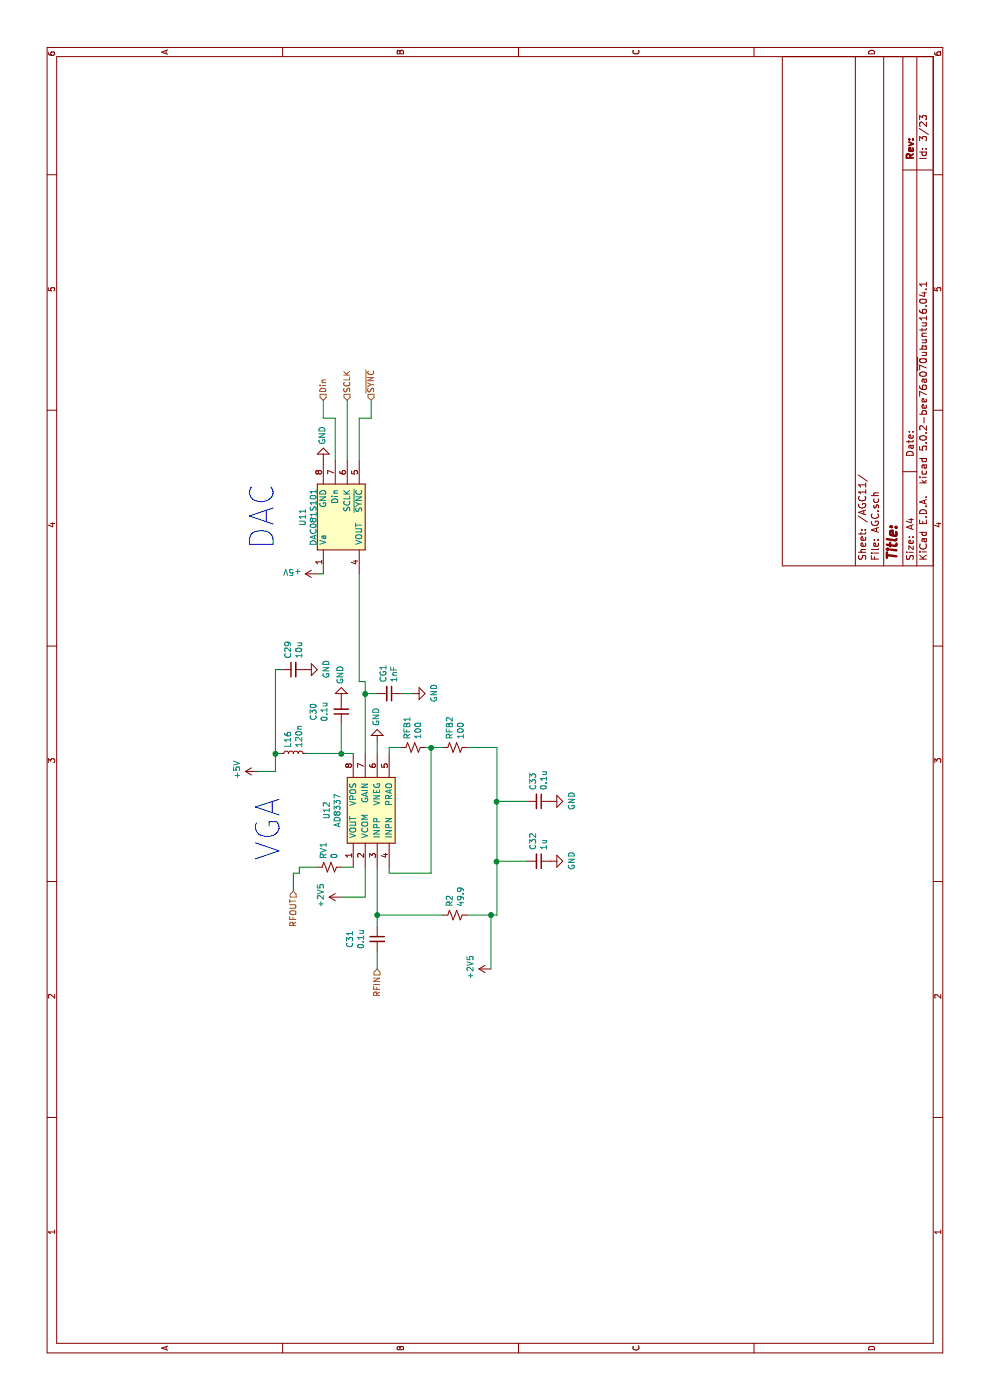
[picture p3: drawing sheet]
EESchema Schematic File Version 4
LIBS:chain_v04-cache
LIBS:agc-cache
LIBS:pcb-cache
EELAYER 26 0
EELAYER END
$Descr A4 11693 8268
encoding utf-8
Sheet 22 23
Title ""
Date ""
Rev ""
Comp ""
Comment1 ""
Comment2 ""
Comment3 ""
Comment4 ""
$EndDescr
$Comp
L chain:AD8337 U12
U 1 1
P 4900 3000
AR Path="/5C9C837C/5C78CC18" Ref="U12"  Part="1" 
AR Path="/5C9D8823/5C78CC18" Ref="U?"  Part="1" 
AR Path="/5C9EBEC7/5C78CC18" Ref="U24"  Part="1" 
AR Path="/5C9EE848/5C78CC18" Ref="U34"  Part="1" 
AR Path="/5C9EE865/5C78CC18" Ref="U38"  Part="1" 
AR Path="/5C9F0748/5C78CC18" Ref="U?"  Part="1" 
AR Path="/5C9F2B46/5C78CC18" Ref="U48"  Part="1" 
AR Path="/5C9F2B63/5C78CC18" Ref="U52"  Part="1" 
AR Path="/5C9F2B82/5C78CC18" Ref="U62"  Part="1" 
AR Path="/5C9F2B9F/5C78CC18" Ref="U66"  Part="1" 
F 0 "U12" H 4925 3275 50  0000 C CNN
F 1 "AD8337" H 4925 3184 50  0000 C CNN
F 2 "footprints:AD8337" H 4900 3000 50  0001 C CNN
F 3 "" H 4900 3000 50  0001 C CNN
	1    4900 3000
	1    0    0    -1  
$EndComp
$Comp
L chain:DAC081S101 U11
U 1 1
P 7350 2900
AR Path="/5C9C837C/5C78CD10" Ref="U11"  Part="1" 
AR Path="/5C9D8823/5C78CD10" Ref="U?"  Part="1" 
AR Path="/5C9EBEC7/5C78CD10" Ref="U23"  Part="1" 
AR Path="/5C9EE848/5C78CD10" Ref="U33"  Part="1" 
AR Path="/5C9EE865/5C78CD10" Ref="U37"  Part="1" 
AR Path="/5C9F0748/5C78CD10" Ref="U?"  Part="1" 
AR Path="/5C9F2B46/5C78CD10" Ref="U47"  Part="1" 
AR Path="/5C9F2B63/5C78CD10" Ref="U51"  Part="1" 
AR Path="/5C9F2B82/5C78CD10" Ref="U61"  Part="1" 
AR Path="/5C9F2B9F/5C78CD10" Ref="U65"  Part="1" 
F 0 "U11" H 7375 3275 50  0000 C CNN
F 1 "DAC081S101" H 7375 3184 50  0000 C CNN
F 2 "DAC081S101CIMMX_NOPB:SOP65P490X109-8N" H 7350 2900 50  0001 C CNN
F 3 "" H 7350 2900 50  0001 C CNN
	1    7350 2900
	1    0    0    -1  
$EndComp
$Comp
L Device:R_Small_US RFB1
U 1 1
P 5450 3450
AR Path="/5C9C837C/5C78D2B8" Ref="RFB1"  Part="1" 
AR Path="/5C9D8823/5C78D2B8" Ref="RFB?"  Part="1" 
AR Path="/5C9EBEC7/5C78D2B8" Ref="RFB3"  Part="1" 
AR Path="/5C9EE848/5C78D2B8" Ref="RFB5"  Part="1" 
AR Path="/5C9EE865/5C78D2B8" Ref="RFB7"  Part="1" 
AR Path="/5C9F0748/5C78D2B8" Ref="RFB?"  Part="1" 
AR Path="/5C9F2B46/5C78D2B8" Ref="RFB9"  Part="1" 
AR Path="/5C9F2B63/5C78D2B8" Ref="RFB11"  Part="1" 
AR Path="/5C9F2B82/5C78D2B8" Ref="RFB13"  Part="1" 
AR Path="/5C9F2B9F/5C78D2B8" Ref="RFB15"  Part="1" 
F 0 "RFB1" H 5382 3404 50  0000 R CNN
F 1 "100" H 5382 3495 50  0000 R CNN
F 2 "Capacitor_SMD:C_0805_2012Metric" H 5450 3450 50  0001 C CNN
F 3 "~" H 5450 3450 50  0001 C CNN
	1    5450 3450
	-1   0    0    1   
$EndComp
$Comp
L Device:R_Small_US RFB2
U 1 1
P 5450 3800
AR Path="/5C9C837C/5C78D35F" Ref="RFB2"  Part="1" 
AR Path="/5C9D8823/5C78D35F" Ref="RFB?"  Part="1" 
AR Path="/5C9EBEC7/5C78D35F" Ref="RFB4"  Part="1" 
AR Path="/5C9EE848/5C78D35F" Ref="RFB6"  Part="1" 
AR Path="/5C9EE865/5C78D35F" Ref="RFB8"  Part="1" 
AR Path="/5C9F0748/5C78D35F" Ref="RFB?"  Part="1" 
AR Path="/5C9F2B46/5C78D35F" Ref="RFB10"  Part="1" 
AR Path="/5C9F2B63/5C78D35F" Ref="RFB12"  Part="1" 
AR Path="/5C9F2B82/5C78D35F" Ref="RFB14"  Part="1" 
AR Path="/5C9F2B9F/5C78D35F" Ref="RFB16"  Part="1" 
F 0 "RFB2" H 5518 3846 50  0000 L CNN
F 1 "100" H 5518 3755 50  0000 L CNN
F 2 "Capacitor_SMD:C_0805_2012Metric" H 5450 3800 50  0001 C CNN
F 3 "~" H 5450 3800 50  0001 C CNN
	1    5450 3800
	1    0    0    -1  
$EndComp
$Comp
L Device:C_Small C33
U 1 1
P 5000 4500
AR Path="/5C9C837C/5C78D502" Ref="C33"  Part="1" 
AR Path="/5C9D8823/5C78D502" Ref="C?"  Part="1" 
AR Path="/5C9EBEC7/5C78D502" Ref="C51"  Part="1" 
AR Path="/5C9EE848/5C78D502" Ref="C80"  Part="1" 
AR Path="/5C9EE865/5C78D502" Ref="C86"  Part="1" 
AR Path="/5C9F0748/5C78D502" Ref="C?"  Part="1" 
AR Path="/5C9F2B46/5C78D502" Ref="C115"  Part="1" 
AR Path="/5C9F2B63/5C78D502" Ref="C121"  Part="1" 
AR Path="/5C9F2B82/5C78D502" Ref="C150"  Part="1" 
AR Path="/5C9F2B9F/5C78D502" Ref="C156"  Part="1" 
F 0 "C33" H 4908 4454 50  0000 R CNN
F 1 "0.1u" H 4908 4545 50  0000 R CNN
F 2 "Capacitor_SMD:C_0603_1608Metric" H 5000 4500 50  0001 C CNN
F 3 "~" H 5000 4500 50  0001 C CNN
	1    5000 4500
	-1   0    0    1   
$EndComp
$Comp
L Device:C_Small C32
U 1 1
P 4500 4500
AR Path="/5C9C837C/5C78D6D0" Ref="C32"  Part="1" 
AR Path="/5C9D8823/5C78D6D0" Ref="C?"  Part="1" 
AR Path="/5C9EBEC7/5C78D6D0" Ref="C50"  Part="1" 
AR Path="/5C9EE848/5C78D6D0" Ref="C79"  Part="1" 
AR Path="/5C9EE865/5C78D6D0" Ref="C85"  Part="1" 
AR Path="/5C9F0748/5C78D6D0" Ref="C?"  Part="1" 
AR Path="/5C9F2B46/5C78D6D0" Ref="C114"  Part="1" 
AR Path="/5C9F2B63/5C78D6D0" Ref="C120"  Part="1" 
AR Path="/5C9F2B82/5C78D6D0" Ref="C149"  Part="1" 
AR Path="/5C9F2B9F/5C78D6D0" Ref="C155"  Part="1" 
F 0 "C32" H 4408 4454 50  0000 R CNN
F 1 "1u" H 4408 4545 50  0000 R CNN
F 2 "Capacitor_SMD:C_0603_1608Metric" H 4500 4500 50  0001 C CNN
F 3 "~" H 4500 4500 50  0001 C CNN
	1    4500 4500
	-1   0    0    1   
$EndComp
Wire Wire Line
	4400 3250 4450 3250
Wire Wire Line
	4400 3250 4400 3600
Wire Wire Line
	5450 3700 5450 3600
Wire Wire Line
	5450 3350 5450 3250
Wire Wire Line
	5450 3250 5400 3250
Wire Wire Line
	5450 3600 4400 3600
Connection ~ 5450 3600
Wire Wire Line
	5450 3600 5450 3550
$Comp
L power:GND #PWR062
U 1 1
P 5000 4600
AR Path="/5C9C837C/5C78EA10" Ref="#PWR062"  Part="1" 
AR Path="/5C9D8823/5C78EA10" Ref="#PWR?"  Part="1" 
AR Path="/5C9EBEC7/5C78EA10" Ref="#PWR098"  Part="1" 
AR Path="/5C9EE848/5C78EA10" Ref="#PWR0144"  Part="1" 
AR Path="/5C9EE865/5C78EA10" Ref="#PWR0164"  Part="1" 
AR Path="/5C9F0748/5C78EA10" Ref="#PWR?"  Part="1" 
AR Path="/5C9F2B46/5C78EA10" Ref="#PWR0210"  Part="1" 
AR Path="/5C9F2B63/5C78EA10" Ref="#PWR0230"  Part="1" 
AR Path="/5C9F2B82/5C78EA10" Ref="#PWR0276"  Part="1" 
AR Path="/5C9F2B9F/5C78EA10" Ref="#PWR0296"  Part="1" 
F 0 "#PWR062" H 5000 4350 50  0001 C CNN
F 1 "GND" H 5005 4427 50  0000 C CNN
F 2 "" H 5000 4600 50  0001 C CNN
F 3 "" H 5000 4600 50  0001 C CNN
	1    5000 4600
	1    0    0    -1  
$EndComp
$Comp
L power:GND #PWR061
U 1 1
P 4500 4600
AR Path="/5C9C837C/5C78EAA6" Ref="#PWR061"  Part="1" 
AR Path="/5C9D8823/5C78EAA6" Ref="#PWR?"  Part="1" 
AR Path="/5C9EBEC7/5C78EAA6" Ref="#PWR097"  Part="1" 
AR Path="/5C9EE848/5C78EAA6" Ref="#PWR0143"  Part="1" 
AR Path="/5C9EE865/5C78EAA6" Ref="#PWR0163"  Part="1" 
AR Path="/5C9F0748/5C78EAA6" Ref="#PWR?"  Part="1" 
AR Path="/5C9F2B46/5C78EAA6" Ref="#PWR0209"  Part="1" 
AR Path="/5C9F2B63/5C78EAA6" Ref="#PWR0229"  Part="1" 
AR Path="/5C9F2B82/5C78EAA6" Ref="#PWR0275"  Part="1" 
AR Path="/5C9F2B9F/5C78EAA6" Ref="#PWR0295"  Part="1" 
F 0 "#PWR061" H 4500 4350 50  0001 C CNN
F 1 "GND" H 4505 4427 50  0000 C CNN
F 2 "" H 4500 4600 50  0001 C CNN
F 3 "" H 4500 4600 50  0001 C CNN
	1    4500 4600
	1    0    0    -1  
$EndComp
$Comp
L Device:R_Small_US R2
U 1 1
P 4050 3800
AR Path="/5C9C837C/5C78F278" Ref="R2"  Part="1" 
AR Path="/5C9D8823/5C78F278" Ref="R?"  Part="1" 
AR Path="/5C9EBEC7/5C78F278" Ref="R13"  Part="1" 
AR Path="/5C9EE848/5C78F278" Ref="R21"  Part="1" 
AR Path="/5C9EE865/5C78F278" Ref="R26"  Part="1" 
AR Path="/5C9F0748/5C78F278" Ref="R?"  Part="1" 
AR Path="/5C9F2B46/5C78F278" Ref="R34"  Part="1" 
AR Path="/5C9F2B63/5C78F278" Ref="R39"  Part="1" 
AR Path="/5C9F2B82/5C78F278" Ref="R47"  Part="1" 
AR Path="/5C9F2B9F/5C78F278" Ref="R52"  Part="1" 
F 0 "R2" H 4118 3846 50  0000 L CNN
F 1 "49.9" H 4118 3755 50  0000 L CNN
F 2 "Capacitor_SMD:C_0603_1608Metric" H 4050 3800 50  0001 C CNN
F 3 "~" H 4050 3800 50  0001 C CNN
	1    4050 3800
	1    0    0    -1  
$EndComp
Wire Wire Line
	4050 3700 4050 3150
Wire Wire Line
	4050 3150 4450 3150
Wire Wire Line
	4050 4150 4050 4100
$Comp
L Device:C_Small C31
U 1 1
P 3850 3150
AR Path="/5C9C837C/5C78F5E6" Ref="C31"  Part="1" 
AR Path="/5C9D8823/5C78F5E6" Ref="C?"  Part="1" 
AR Path="/5C9EBEC7/5C78F5E6" Ref="C49"  Part="1" 
AR Path="/5C9EE848/5C78F5E6" Ref="C78"  Part="1" 
AR Path="/5C9EE865/5C78F5E6" Ref="C84"  Part="1" 
AR Path="/5C9F0748/5C78F5E6" Ref="C?"  Part="1" 
AR Path="/5C9F2B46/5C78F5E6" Ref="C113"  Part="1" 
AR Path="/5C9F2B63/5C78F5E6" Ref="C119"  Part="1" 
AR Path="/5C9F2B82/5C78F5E6" Ref="C148"  Part="1" 
AR Path="/5C9F2B9F/5C78F5E6" Ref="C154"  Part="1" 
F 0 "C31" V 3621 3150 50  0000 C CNN
F 1 "0.1u" V 3712 3150 50  0000 C CNN
F 2 "Capacitor_SMD:C_0603_1608Metric" H 3850 3150 50  0001 C CNN
F 3 "~" H 3850 3150 50  0001 C CNN
	1    3850 3150
	0    1    1    0   
$EndComp
Wire Wire Line
	4050 3150 3950 3150
Connection ~ 4050 3150
Wire Wire Line
	3600 3150 3750 3150
$Comp
L power:GND #PWR058
U 1 1
P 5500 3150
AR Path="/5C9C837C/5C790232" Ref="#PWR058"  Part="1" 
AR Path="/5C9D8823/5C790232" Ref="#PWR?"  Part="1" 
AR Path="/5C9EBEC7/5C790232" Ref="#PWR094"  Part="1" 
AR Path="/5C9EE848/5C790232" Ref="#PWR0140"  Part="1" 
AR Path="/5C9EE865/5C790232" Ref="#PWR0160"  Part="1" 
AR Path="/5C9F0748/5C790232" Ref="#PWR?"  Part="1" 
AR Path="/5C9F2B46/5C790232" Ref="#PWR0206"  Part="1" 
AR Path="/5C9F2B63/5C790232" Ref="#PWR0226"  Part="1" 
AR Path="/5C9F2B82/5C790232" Ref="#PWR0272"  Part="1" 
AR Path="/5C9F2B9F/5C790232" Ref="#PWR0292"  Part="1" 
F 0 "#PWR058" H 5500 2900 50  0001 C CNN
F 1 "GND" V 5505 3022 50  0000 R CNN
F 2 "" H 5500 3150 50  0001 C CNN
F 3 "" H 5500 3150 50  0001 C CNN
	1    5500 3150
	0    -1   -1   0   
$EndComp
Wire Wire Line
	5400 3150 5500 3150
$Comp
L Device:C_Small CG1
U 1 1
P 5900 3250
AR Path="/5C9C837C/5C7905D0" Ref="CG1"  Part="1" 
AR Path="/5C9D8823/5C7905D0" Ref="CG?"  Part="1" 
AR Path="/5C9EBEC7/5C7905D0" Ref="CG2"  Part="1" 
AR Path="/5C9EE848/5C7905D0" Ref="CG3"  Part="1" 
AR Path="/5C9EE865/5C7905D0" Ref="CG4"  Part="1" 
AR Path="/5C9F0748/5C7905D0" Ref="CG?"  Part="1" 
AR Path="/5C9F2B46/5C7905D0" Ref="CG5"  Part="1" 
AR Path="/5C9F2B63/5C7905D0" Ref="CG6"  Part="1" 
AR Path="/5C9F2B82/5C7905D0" Ref="CG7"  Part="1" 
AR Path="/5C9F2B9F/5C7905D0" Ref="CG8"  Part="1" 
F 0 "CG1" H 5808 3204 50  0000 R CNN
F 1 "1nF" H 5808 3295 50  0000 R CNN
F 2 "Capacitor_SMD:C_0603_1608Metric" H 5900 3250 50  0001 C CNN
F 3 "~" H 5900 3250 50  0001 C CNN
	1    5900 3250
	-1   0    0    1   
$EndComp
Wire Wire Line
	5900 3150 5900 3050
Wire Wire Line
	5900 3050 6000 3050
Wire Wire Line
	5900 3050 5400 3050
Connection ~ 5900 3050
$Comp
L power:GND #PWR059
U 1 1
P 5900 3450
AR Path="/5C9C837C/5C790B22" Ref="#PWR059"  Part="1" 
AR Path="/5C9D8823/5C790B22" Ref="#PWR?"  Part="1" 
AR Path="/5C9EBEC7/5C790B22" Ref="#PWR095"  Part="1" 
AR Path="/5C9EE848/5C790B22" Ref="#PWR0141"  Part="1" 
AR Path="/5C9EE865/5C790B22" Ref="#PWR0161"  Part="1" 
AR Path="/5C9F0748/5C790B22" Ref="#PWR?"  Part="1" 
AR Path="/5C9F2B46/5C790B22" Ref="#PWR0207"  Part="1" 
AR Path="/5C9F2B63/5C790B22" Ref="#PWR0227"  Part="1" 
AR Path="/5C9F2B82/5C790B22" Ref="#PWR0273"  Part="1" 
AR Path="/5C9F2B9F/5C790B22" Ref="#PWR0293"  Part="1" 
F 0 "#PWR059" H 5900 3200 50  0001 C CNN
F 1 "GND" H 5905 3277 50  0000 C CNN
F 2 "" H 5900 3450 50  0001 C CNN
F 3 "" H 5900 3450 50  0001 C CNN
	1    5900 3450
	1    0    0    -1  
$EndComp
Wire Wire Line
	5900 3450 5900 3350
$Comp
L Device:L_Small L16
U 1 1
P 5400 2450
AR Path="/5C9C837C/5C79E535" Ref="L16"  Part="1" 
AR Path="/5C9D8823/5C79E535" Ref="L?"  Part="1" 
AR Path="/5C9EBEC7/5C79E535" Ref="L17"  Part="1" 
AR Path="/5C9EE848/5C79E535" Ref="L33"  Part="1" 
AR Path="/5C9EE865/5C79E535" Ref="L34"  Part="1" 
AR Path="/5C9F0748/5C79E535" Ref="L?"  Part="1" 
AR Path="/5C9F2B46/5C79E535" Ref="L50"  Part="1" 
AR Path="/5C9F2B63/5C79E535" Ref="L51"  Part="1" 
AR Path="/5C9F2B82/5C79E535" Ref="L67"  Part="1" 
AR Path="/5C9F2B9F/5C79E535" Ref="L68"  Part="1" 
F 0 "L16" H 5447 2496 50  0000 L CNN
F 1 "120n" H 5447 2405 50  0000 L CNN
F 2 "Capacitor_SMD:C_0603_1608Metric" H 5400 2450 50  0001 C CNN
F 3 "~" H 5400 2450 50  0001 C CNN
	1    5400 2450
	1    0    0    -1  
$EndComp
$Comp
L Device:C_Small C30
U 1 1
P 5750 2850
AR Path="/5C9C837C/5C79E669" Ref="C30"  Part="1" 
AR Path="/5C9D8823/5C79E669" Ref="C?"  Part="1" 
AR Path="/5C9EBEC7/5C79E669" Ref="C48"  Part="1" 
AR Path="/5C9EE848/5C79E669" Ref="C77"  Part="1" 
AR Path="/5C9EE865/5C79E669" Ref="C83"  Part="1" 
AR Path="/5C9F0748/5C79E669" Ref="C?"  Part="1" 
AR Path="/5C9F2B46/5C79E669" Ref="C112"  Part="1" 
AR Path="/5C9F2B63/5C79E669" Ref="C118"  Part="1" 
AR Path="/5C9F2B82/5C79E669" Ref="C147"  Part="1" 
AR Path="/5C9F2B9F/5C79E669" Ref="C153"  Part="1" 
F 0 "C30" V 5979 2850 50  0000 C CNN
F 1 "0.1u" V 5888 2850 50  0000 C CNN
F 2 "Capacitor_SMD:C_0603_1608Metric" H 5750 2850 50  0001 C CNN
F 3 "~" H 5750 2850 50  0001 C CNN
	1    5750 2850
	0    -1   -1   0   
$EndComp
Wire Wire Line
	5400 2950 5400 2850
Wire Wire Line
	5650 2850 5400 2850
Connection ~ 5400 2850
Wire Wire Line
	5400 2850 5400 2550
$Comp
L power:GND #PWR057
U 1 1
P 5850 2850
AR Path="/5C9C837C/5C79FAD9" Ref="#PWR057"  Part="1" 
AR Path="/5C9D8823/5C79FAD9" Ref="#PWR?"  Part="1" 
AR Path="/5C9EBEC7/5C79FAD9" Ref="#PWR093"  Part="1" 
AR Path="/5C9EE848/5C79FAD9" Ref="#PWR0139"  Part="1" 
AR Path="/5C9EE865/5C79FAD9" Ref="#PWR0159"  Part="1" 
AR Path="/5C9F0748/5C79FAD9" Ref="#PWR?"  Part="1" 
AR Path="/5C9F2B46/5C79FAD9" Ref="#PWR0205"  Part="1" 
AR Path="/5C9F2B63/5C79FAD9" Ref="#PWR0225"  Part="1" 
AR Path="/5C9F2B82/5C79FAD9" Ref="#PWR0271"  Part="1" 
AR Path="/5C9F2B9F/5C79FAD9" Ref="#PWR0291"  Part="1" 
F 0 "#PWR057" H 5850 2600 50  0001 C CNN
F 1 "GND" V 5855 2722 50  0000 R CNN
F 2 "" H 5850 2850 50  0001 C CNN
F 3 "" H 5850 2850 50  0001 C CNN
	1    5850 2850
	0    -1   -1   0   
$EndComp
$Comp
L Device:R_Small_US RV1
U 1 1
P 4450 2750
AR Path="/5C9C837C/5C7B39CC" Ref="RV1"  Part="1" 
AR Path="/5C9D8823/5C7B39CC" Ref="RV?"  Part="1" 
AR Path="/5C9EBEC7/5C7B39CC" Ref="RV2"  Part="1" 
AR Path="/5C9EE848/5C7B39CC" Ref="RV3"  Part="1" 
AR Path="/5C9EE865/5C7B39CC" Ref="RV4"  Part="1" 
AR Path="/5C9F0748/5C7B39CC" Ref="RV?"  Part="1" 
AR Path="/5C9F2B46/5C7B39CC" Ref="RV5"  Part="1" 
AR Path="/5C9F2B63/5C7B39CC" Ref="RV6"  Part="1" 
AR Path="/5C9F2B82/5C7B39CC" Ref="RV7"  Part="1" 
AR Path="/5C9F2B9F/5C7B39CC" Ref="RV8"  Part="1" 
F 0 "RV1" H 4382 2704 50  0000 R CNN
F 1 "0" H 4382 2795 50  0000 R CNN
F 2 "Capacitor_SMD:C_0805_2012Metric" H 4450 2750 50  0001 C CNN
F 3 "~" H 4450 2750 50  0001 C CNN
	1    4450 2750
	-1   0    0    1   
$EndComp
Wire Wire Line
	4450 2950 4450 2850
Wire Wire Line
	4450 2650 4450 2500
Wire Wire Line
	4450 2500 4400 2500
$Comp
L power:+5V #PWR052
U 1 1
P 5250 2150
AR Path="/5C9C837C/5C7BB6B4" Ref="#PWR052"  Part="1" 
AR Path="/5C9D8823/5C7BB6B4" Ref="#PWR?"  Part="1" 
AR Path="/5C9EBEC7/5C7BB6B4" Ref="#PWR088"  Part="1" 
AR Path="/5C9EE848/5C7BB6B4" Ref="#PWR0134"  Part="1" 
AR Path="/5C9EE865/5C7BB6B4" Ref="#PWR0154"  Part="1" 
AR Path="/5C9F0748/5C7BB6B4" Ref="#PWR?"  Part="1" 
AR Path="/5C9F2B46/5C7BB6B4" Ref="#PWR0200"  Part="1" 
AR Path="/5C9F2B63/5C7BB6B4" Ref="#PWR0220"  Part="1" 
AR Path="/5C9F2B82/5C7BB6B4" Ref="#PWR0266"  Part="1" 
AR Path="/5C9F2B9F/5C7BB6B4" Ref="#PWR0286"  Part="1" 
F 0 "#PWR052" H 5250 2000 50  0001 C CNN
F 1 "+5V" H 5265 2323 50  0000 C CNN
F 2 "" H 5250 2150 50  0001 C CNN
F 3 "" H 5250 2150 50  0001 C CNN
	1    5250 2150
	1    0    0    -1  
$EndComp
$Comp
L Device:C_Small C29
U 1 1
P 6100 2450
AR Path="/5C9C837C/5C7C4441" Ref="C29"  Part="1" 
AR Path="/5C9D8823/5C7C4441" Ref="C?"  Part="1" 
AR Path="/5C9EBEC7/5C7C4441" Ref="C47"  Part="1" 
AR Path="/5C9EE848/5C7C4441" Ref="C76"  Part="1" 
AR Path="/5C9EE865/5C7C4441" Ref="C82"  Part="1" 
AR Path="/5C9F0748/5C7C4441" Ref="C?"  Part="1" 
AR Path="/5C9F2B46/5C7C4441" Ref="C111"  Part="1" 
AR Path="/5C9F2B63/5C7C4441" Ref="C117"  Part="1" 
AR Path="/5C9F2B82/5C7C4441" Ref="C146"  Part="1" 
AR Path="/5C9F2B9F/5C7C4441" Ref="C152"  Part="1" 
F 0 "C29" H 6192 2496 50  0000 L CNN
F 1 "10u" H 6192 2405 50  0000 L CNN
F 2 "Capacitor_SMD:C_0603_1608Metric" H 6100 2450 50  0001 C CNN
F 3 "~" H 6100 2450 50  0001 C CNN
	1    6100 2450
	1    0    0    -1  
$EndComp
$Comp
L power:GND #PWR053
U 1 1
P 6100 2550
AR Path="/5C9C837C/5C7C4522" Ref="#PWR053"  Part="1" 
AR Path="/5C9D8823/5C7C4522" Ref="#PWR?"  Part="1" 
AR Path="/5C9EBEC7/5C7C4522" Ref="#PWR089"  Part="1" 
AR Path="/5C9EE848/5C7C4522" Ref="#PWR0135"  Part="1" 
AR Path="/5C9EE865/5C7C4522" Ref="#PWR0155"  Part="1" 
AR Path="/5C9F0748/5C7C4522" Ref="#PWR?"  Part="1" 
AR Path="/5C9F2B46/5C7C4522" Ref="#PWR0201"  Part="1" 
AR Path="/5C9F2B63/5C7C4522" Ref="#PWR0221"  Part="1" 
AR Path="/5C9F2B82/5C7C4522" Ref="#PWR0267"  Part="1" 
AR Path="/5C9F2B9F/5C7C4522" Ref="#PWR0287"  Part="1" 
F 0 "#PWR053" H 6100 2300 50  0001 C CNN
F 1 "GND" H 6105 2377 50  0000 C CNN
F 2 "" H 6100 2550 50  0001 C CNN
F 3 "" H 6100 2550 50  0001 C CNN
	1    6100 2550
	1    0    0    -1  
$EndComp
Wire Wire Line
	6100 2300 5400 2300
Wire Wire Line
	5250 2300 5250 2150
Wire Wire Line
	5400 2350 5400 2300
Connection ~ 5400 2300
Wire Wire Line
	5400 2300 5250 2300
Wire Wire Line
	6100 2350 6100 2300
$Comp
L power:+5V #PWR054
U 1 1
P 6900 2650
AR Path="/5C9C837C/5C7D7CB6" Ref="#PWR054"  Part="1" 
AR Path="/5C9D8823/5C7D7CB6" Ref="#PWR?"  Part="1" 
AR Path="/5C9EBEC7/5C7D7CB6" Ref="#PWR090"  Part="1" 
AR Path="/5C9EE848/5C7D7CB6" Ref="#PWR0136"  Part="1" 
AR Path="/5C9EE865/5C7D7CB6" Ref="#PWR0156"  Part="1" 
AR Path="/5C9F0748/5C7D7CB6" Ref="#PWR?"  Part="1" 
AR Path="/5C9F2B46/5C7D7CB6" Ref="#PWR0202"  Part="1" 
AR Path="/5C9F2B63/5C7D7CB6" Ref="#PWR0222"  Part="1" 
AR Path="/5C9F2B82/5C7D7CB6" Ref="#PWR0268"  Part="1" 
AR Path="/5C9F2B9F/5C7D7CB6" Ref="#PWR0288"  Part="1" 
F 0 "#PWR054" H 6900 2500 50  0001 C CNN
F 1 "+5V" V 6915 2778 50  0000 L CNN
F 2 "" H 6900 2650 50  0001 C CNN
F 3 "" H 6900 2650 50  0001 C CNN
	1    6900 2650
	1    0    0    -1  
$EndComp
$Comp
L power:GND #PWR055
U 1 1
P 7850 2700
AR Path="/5C9C837C/5C7D9C08" Ref="#PWR055"  Part="1" 
AR Path="/5C9D8823/5C7D9C08" Ref="#PWR?"  Part="1" 
AR Path="/5C9EBEC7/5C7D9C08" Ref="#PWR091"  Part="1" 
AR Path="/5C9EE848/5C7D9C08" Ref="#PWR0137"  Part="1" 
AR Path="/5C9EE865/5C7D9C08" Ref="#PWR0157"  Part="1" 
AR Path="/5C9F0748/5C7D9C08" Ref="#PWR?"  Part="1" 
AR Path="/5C9F2B46/5C7D9C08" Ref="#PWR0203"  Part="1" 
AR Path="/5C9F2B63/5C7D9C08" Ref="#PWR0223"  Part="1" 
AR Path="/5C9F2B82/5C7D9C08" Ref="#PWR0269"  Part="1" 
AR Path="/5C9F2B9F/5C7D9C08" Ref="#PWR0289"  Part="1" 
F 0 "#PWR055" H 7850 2450 50  0001 C CNN
F 1 "GND" V 7855 2572 50  0000 R CNN
F 2 "" H 7850 2700 50  0001 C CNN
F 3 "" H 7850 2700 50  0001 C CNN
	1    7850 2700
	0    -1   -1   0   
$EndComp
Wire Wire Line
	6900 2700 6900 2650
Text Notes 7100 2300 0    197  ~ 0
DAC
Text Notes 4500 2350 0    197  ~ 0
VGA
Wire Wire Line
	6900 3000 6000 3000
Wire Wire Line
	6000 3000 6000 3050
Wire Wire Line
	5450 3900 5450 4150
Text HLabel 4250 2450 0    50   Input ~ 0
RFOUT
Wire Wire Line
	4400 2500 4400 2450
Wire Wire Line
	4400 2450 4250 2450
Text HLabel 3600 3150 0    50   Input ~ 0
RFIN
$Comp
L power:+2V5 #PWR056
U 1 1
P 4200 2850
AR Path="/5C9C837C/5C9D5064" Ref="#PWR056"  Part="1" 
AR Path="/5C9D8823/5C9D5064" Ref="#PWR?"  Part="1" 
AR Path="/5C9EBEC7/5C9D5064" Ref="#PWR092"  Part="1" 
AR Path="/5C9EE848/5C9D5064" Ref="#PWR0138"  Part="1" 
AR Path="/5C9EE865/5C9D5064" Ref="#PWR0158"  Part="1" 
AR Path="/5C9F0748/5C9D5064" Ref="#PWR?"  Part="1" 
AR Path="/5C9F2B46/5C9D5064" Ref="#PWR0204"  Part="1" 
AR Path="/5C9F2B63/5C9D5064" Ref="#PWR0224"  Part="1" 
AR Path="/5C9F2B82/5C9D5064" Ref="#PWR0270"  Part="1" 
AR Path="/5C9F2B9F/5C9D5064" Ref="#PWR0290"  Part="1" 
F 0 "#PWR056" H 4200 2700 50  0001 C CNN
F 1 "+2V5" H 4215 3023 50  0000 C CNN
F 2 "" H 4200 2850 50  0001 C CNN
F 3 "" H 4200 2850 50  0001 C CNN
	1    4200 2850
	1    0    0    -1  
$EndComp
Wire Wire Line
	4450 3050 4200 3050
Wire Wire Line
	4200 3050 4200 2850
Wire Wire Line
	4050 4150 4500 4150
Wire Wire Line
	5000 4150 5000 4400
Connection ~ 5000 4150
Wire Wire Line
	5000 4150 5450 4150
Wire Wire Line
	4500 4150 4500 4400
Connection ~ 4500 4150
Wire Wire Line
	4500 4150 5000 4150
$Comp
L power:+2V5 #PWR060
U 1 1
P 3600 4100
AR Path="/5C9C837C/5C9D6A58" Ref="#PWR060"  Part="1" 
AR Path="/5C9D8823/5C9D6A58" Ref="#PWR?"  Part="1" 
AR Path="/5C9EBEC7/5C9D6A58" Ref="#PWR096"  Part="1" 
AR Path="/5C9EE848/5C9D6A58" Ref="#PWR0142"  Part="1" 
AR Path="/5C9EE865/5C9D6A58" Ref="#PWR0162"  Part="1" 
AR Path="/5C9F0748/5C9D6A58" Ref="#PWR?"  Part="1" 
AR Path="/5C9F2B46/5C9D6A58" Ref="#PWR0208"  Part="1" 
AR Path="/5C9F2B63/5C9D6A58" Ref="#PWR0228"  Part="1" 
AR Path="/5C9F2B82/5C9D6A58" Ref="#PWR0274"  Part="1" 
AR Path="/5C9F2B9F/5C9D6A58" Ref="#PWR0294"  Part="1" 
F 0 "#PWR060" H 3600 3950 50  0001 C CNN
F 1 "+2V5" H 3615 4273 50  0000 C CNN
F 2 "" H 3600 4100 50  0001 C CNN
F 3 "" H 3600 4100 50  0001 C CNN
	1    3600 4100
	1    0    0    -1  
$EndComp
Wire Wire Line
	3600 4100 4050 4100
Connection ~ 4050 4100
Wire Wire Line
	4050 4100 4050 3900
Text HLabel 8350 2700 2    50   Input ~ 0
Din
Text HLabel 8350 2900 2    50   Input ~ 0
SCLK
Text HLabel 8350 3100 2    50   Input ~ 0
~SYNC
Wire Wire Line
	7850 2800 8200 2800
Wire Wire Line
	8200 2800 8200 2700
Wire Wire Line
	8200 2700 8350 2700
Wire Wire Line
	8350 2900 7850 2900
Wire Wire Line
	7850 3000 8200 3000
Wire Wire Line
	8200 3000 8200 3100
Wire Wire Line
	8200 3100 8350 3100
$EndSCHEMATC
